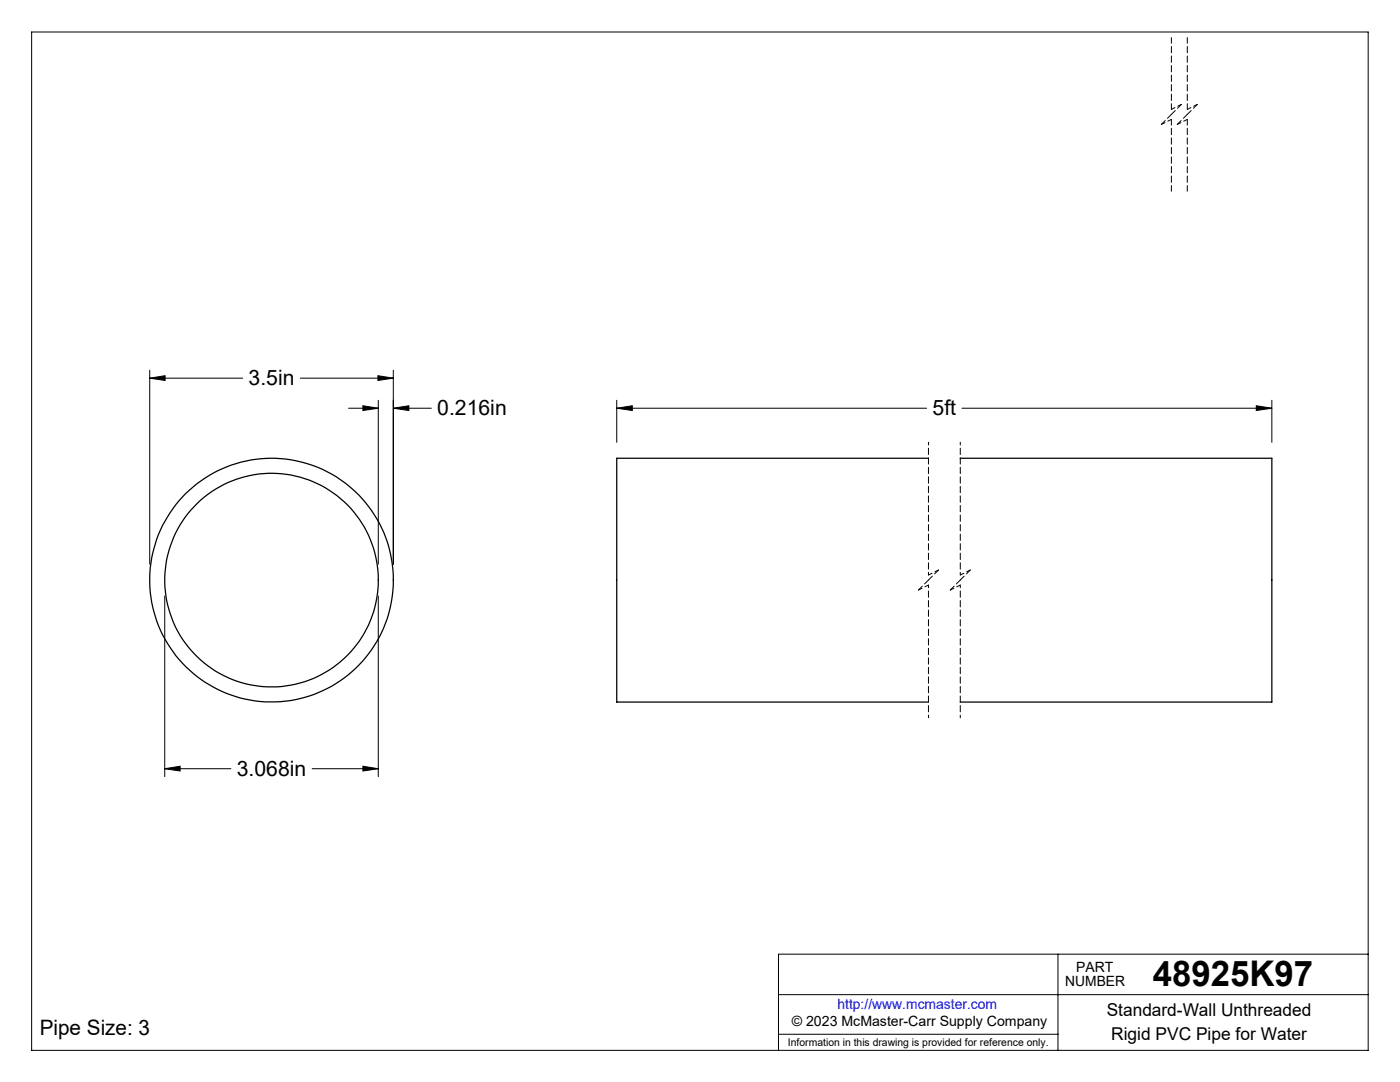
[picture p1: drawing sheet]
<svg xmlns="http://www.w3.org/2000/svg" width="279mm" height="216mm" viewBox="0 0 279 216" stroke-linecap="round" stroke-linejoin="round" font-family="sans-serif">
<g fill="none" stroke="#000" stroke-width=".2">
<path d="M6.3 6.4h266.7v203.2h-266.7zM29.9 75.5l3-.5v.9zM29.9 73.9v38.7M29.9 75.5h18.5M59.9 75.5h18.6M75.4 75l3.1 .5-3.1 .4zM75.5 79.9v32.7M78.5 73.9v38.7M123.1 79.9v8.4M253.8 79.9v8.4M69.6 81.5h5.9M72.4 81l3.1 .5-3.1 .4z"/>
<path d="M78.5 81.5l3.1-.5v.9zM78.5 81.5h7.6M123.1 81.5l3.1-.5v.9zM123.1 81.5h61.8M192 81.5h61.8M250.7 81l3.1 .5-3.1 .4zM32.9 118.9v36.1M75.5 118.9v36.1M32.9 153.4l3-.5v.9zM32.9 153.4h13.2M62.3 153.4h13.2M72.4 152.9l3.1 .5-3.1 .4z"/>
<path d="M155.4 198.5h117.6M211.1 190.4v19.2M273 190.4h-117.6v19.2M155.4 206.4h55.7"/>
</g>
<path d="M185.3 88.2v26.5M191.6 88.2v26.5M185.3 116.7v26.5M191.6 116.7v26.5" fill="none" stroke="#000" stroke-width=".2" stroke-dasharray="1.3 .6" stroke-dashoffset=".7"/>
<path d="M231.8 24.8l2-1M233.8 21.8l2-1M235 24.8l2-1M237 21.8l2-1M183.3 117.7l2-1M185.3 114.7l2-1M189.6 117.7l2-1M191.6 114.7l2-1" fill="none" stroke="#000" stroke-width=".2" stroke-dasharray="1.3 .6" stroke-dashoffset=".5"/>
<path d="M233.8 22.8l-2 2M235.8 20.8l-2 2M237 22.8l-2 2M239 20.8l-2 2M185.3 115.7l-2 2M187.3 113.7l-2 2M191.6 115.7l-2 2M193.6 113.7l-2 2" fill="none" stroke="#000" stroke-width=".2" stroke-dasharray="1.3 .6" stroke-dashoffset=".2"/>
<path d="M233.8 7.5v14.3M237 7.5v14.3M233.8 23.8v14.4M237 23.8v14.4" fill="none" stroke="#000" stroke-width=".2" stroke-dasharray="1.3 .6" stroke-dashoffset=".1"/>
<path d="M29.9 75.5l3-.5v.9zM75.4 75l3.1 .5-3.1 .4zM72.4 81l3.1 .5-3.1 .4zM78.5 81.5l3.1-.5v.9zM32.9 153.4l3-.5v.9zM72.4 152.9l3.1 .5-3.1 .4zM250.7 81l3.1 .5-3.1 .4zM123.1 81.5l3.1-.5v.9z" fill="#000"/>
<g fill="none" stroke="#000" stroke-width=".25">
<path d="M185.3 91.4h-62.2v48.7h62.2M191.6 91.4h62.2v48.7h-62.2"/>
<circle cx="54.2" cy="115.8" r="21.3"/>
<circle cx="54.2" cy="115.7" r="24.3"/>
</g>
<text font-size="7.1" x="230.1" y="196.8">48925K97</text>
<g font-size="4.2">
<text x="49.6" y="76.8">3.5in</text>
<text x="87.3" y="82.8">0.216in</text>
<text x="186.1" y="82.8">5ft</text>
<text x="47.3" y="154.8">3.068in</text>
<text x="7.9" y="206.5">Pipe Size: 3</text>
</g>
<g font-size="3.5">
<text x="220.9" y="202.8">Standard-Wall Unthreaded</text>
<text x="221.8" y="207.5">Rigid PVC Pipe for Water</text>
</g>
<g font-size="2.8">
<text x="212.6" y="196.8">NUMBER</text>
<text x="214.8" y="194">PART</text>
<text x="158" y="204.8">© 2023 McMaster-Carr Supply Company</text>
</g>
<text font-size="2.8" fill="#00f" x="167.1" y="201.4">http://www.mcmaster.com</text>
<text font-size="2.1" x="157.3" y="208.6">Information in this drawing is provided for reference only.</text>
</svg>
